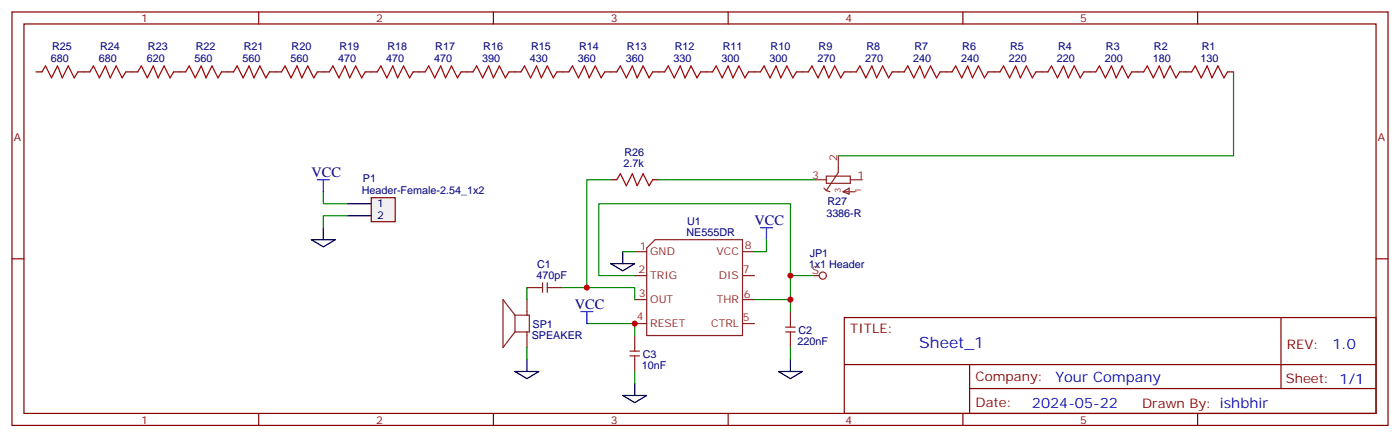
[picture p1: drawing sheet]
<svg xmlns="http://www.w3.org/2000/svg" width="412mm" height="129mm" viewBox="0 0 412 129" stroke-linecap="round" stroke-linejoin="round" font-family="sans-serif">
<g fill="none" stroke="#8c2424" stroke-width=".35">
<path d="M187 74.1h3.5M193 70.6h25.7v28.2h-28.2v-25.8zM218.7 74.1h3.5M151.7 92.8h4.2v4.9h-4.2M151.7 92.8v4.9M151.7 92.8l-3.5-4.6v14.1l3.5-4.6M155.2 84.7h4.6M155.2 88.2v4.6M155.2 97.7v4.6M159.8 83.3v2.8M161.2 83.3v2.8M161.2 84.7h4.6"/>
<path d="M187 81.1h3.5M187 88.2h3.5M187 95.2h3.5M187 98.8v4.6M218.7 81.1h3.5M218.7 88.2h3.5M218.7 95.2h3.5M231.4 97.7h2.8M231.4 96.3h2.8M232.8 91.7v4.6M232.8 97.7v4.6M239.9 81.1h1.4"/>
<path d="M185.6 104.8h2.8M185.6 103.4h2.8M187 104.8v4.6"/>
<circle cx="242.4" cy="81.1" r="1.06"/>
</g>
<path d="M179.9 77.6h7.1l-3.6 2.1zM183.4 74.1v3.5M151.7 109.4h7l-3.5 2.1zM155.2 105.8v3.6M183.4 116.4h7.1l-3.5 2.1zM187 112.9v3.5M229.3 109.4h7.1l-3.6 2.1zM232.8 105.8v3.6" fill="none" stroke="#000" stroke-width=".35"/>
<path d="M179.9 52.9h-7v31.8M183.4 74.1h3.6M225.8 70.6v3.5h-3.6M155.2 84.7v3.5M165.8 84.7h21.2v3.5M172.9 95.2h14.1v3.6M187 81.1h-10.6v-21.1h56.4v28.2h-10.6M232.8 88.2v3.5M232.8 81.1h7.1M155.2 102.3v3.5M187 109.4v3.5M232.8 102.3v3.5" fill="none" stroke="#008700" stroke-width=".35"/>
<path d="M224 67h3.5M225.8 67v3.6M171.1 91.7h3.5M172.9 91.7v3.5" fill="none" stroke="#00f" stroke-width=".35"/>
<g fill="none" stroke="#a10000" stroke-width=".35">
<path d="M12.3 21.2l1.1-1.8 1.8 3.5 1.7-3.5 1.4 3.5 1.8-3.5 1.8 3.5 1-1.7M26.5 21.2l1-1.8 1.8 3.5 1.7-3.5 1.5 3.5 1.7-3.5 1.8 3.5 1-1.7M40.6 21.2l1-1.8 1.8 3.5 1.8-3.5 1.4 3.5 1.7-3.5 1.8 3.5 1.1-1.7M54.7 21.2l1-1.8 1.8 3.5 1.8-3.5 1.4 3.5 1.7-3.5 1.8 3.5 1.1-1.7M68.8 21.2l1-1.8 1.8 3.5 1.8-3.5 1.4 3.5 1.8-3.5 1.7 3.5 1.1-1.7M82.9 21.2l1.1-1.8 1.7 3.5 1.8-3.5 1.4 3.5 1.8-3.5 1.7 3.5 1.1-1.7M97 21.2l1.1-1.8 1.7 3.5 1.8-3.5 1.4 3.5 1.8-3.5 1.7 3.5 1.1-1.7M111.1 21.2l1.1-1.8 1.7 3.5 1.8-3.5 1.4 3.5 1.8-3.5 1.7 3.5 1.1-1.7M125.2 21.2l1.1-1.8 1.8 3.5 1.7-3.5 1.4 3.5 1.8-3.5 1.8 3.5 1-1.7M139.3 21.2l1.1-1.8 1.8 3.5 1.7-3.5 1.4 3.5 1.8-3.5 1.8 3.5 1-1.7M153.5 21.2l1-1.8 1.8 3.5 1.7-3.5 1.5 3.5 1.7-3.5 1.8 3.5 1-1.7M167.6 21.2l1-1.8 1.8 3.5 1.8-3.5 1.4 3.5 1.7-3.5 1.8 3.5 1.1-1.7"/>
<path d="M181.7 21.2l1-1.8 1.8 3.5 1.8-3.5 1.4 3.5 1.7-3.5 1.8 3.5 1.1-1.7M195.8 21.2l1-1.8 1.8 3.5 1.8-3.5 1.4 3.5 1.8-3.5 1.7 3.5 1.1-1.7M209.9 21.2l1.1-1.8 1.7 3.5 1.8-3.5 1.4 3.5 1.8-3.5 1.7 3.5 1.1-1.7M224 21.2l1.1-1.8 1.7 3.5 1.8-3.5 1.4 3.5 1.8-3.5 1.7 3.5 1.1-1.7M238.1 21.2l1.1-1.8 1.7 3.5 1.8-3.5 1.4 3.5 1.8-3.5 1.7 3.5 1.1-1.7M252.2 21.2l1.1-1.8 1.8 3.5 1.7-3.5 1.4 3.5 1.8-3.5 1.8 3.5 1-1.7M266.3 21.2l1.1-1.8 1.8 3.5 1.7-3.5 1.4 3.5 1.8-3.5 1.8 3.5 1-1.7M280.5 21.2l1-1.8 1.8 3.5 1.7-3.5 1.5 3.5 1.7-3.5 1.8 3.5 1-1.7M294.6 21.2l1-1.8 1.8 3.5 1.8-3.5 1.4 3.5 1.7-3.5 1.8 3.5 1.1-1.7M308.7 21.2l1-1.8 1.8 3.5 1.8-3.5 1.4 3.5 1.7-3.5 1.8 3.5 1.1-1.7M322.8 21.2l1-1.8 1.8 3.5 1.8-3.5 1.4 3.5 1.8-3.5 1.7 3.5 1.1-1.7M336.9 21.2l1.1-1.8 1.7 3.5 1.8-3.5 1.4 3.5 1.8-3.5 1.7 3.5 1.1-1.7"/>
<path d="M351 21.2l1.1-1.8 1.7 3.5 1.8-3.5 1.4 3.5 1.8-3.5 1.7 3.5 1.1-1.7M181.7 52.9l1-1.7 1.8 3.5 1.8-3.5 1.4 3.5 1.7-3.5 1.8 3.5 1.1-1.8"/>
</g>
<g fill="none" stroke="#870000" stroke-width=".35">
<path d="M10.6 21.2h1.7M22.9 21.2h3.6M37 21.2h3.6M51.2 21.2h3.5M65.3 21.2h3.5M79.4 21.2h3.5M93.5 21.2h3.5M107.6 21.2h3.5M121.7 21.2h3.5M135.8 21.2h3.5M149.9 21.2h3.6M164 21.2h3.6"/>
<path d="M178.2 21.2h3.5M192.3 21.2h3.5M206.4 21.2h3.5M220.5 21.2h3.5M234.6 21.2h3.5M248.7 21.2h3.5M262.8 21.2h3.5M276.9 21.2h3.6M291 21.2h3.6M305.2 21.2h3.5M319.3 21.2h3.5M333.4 21.2h3.5"/>
<path d="M347.5 21.2h3.5M361.6 21.2h1.8M179.9 52.9h1.8M192.3 52.9h1.7"/>
</g>
<path d="M109.4 58.2h7v7.1h-7z" fill="#f0f0f0" stroke="#870000" stroke-width=".35"/>
<path d="M102.3 60h7.1M91.7 70.6h7.1l-3.6 2.1zM95.2 67v3.6M102.3 63.5h7.1" fill="none" stroke="#000" stroke-width=".35"/>
<path d="M93.5 52.9h3.5M95.2 52.9v3.5" fill="none" stroke="#00f" stroke-width=".35"/>
<path d="M363.4 21.2v24.7h-116.5M95.2 56.4v3.6h7.1M194 52.9h45.9M102.3 63.5h-7.1v3.5" fill="none" stroke="#008700" stroke-width=".35"/>
<path d="M239.9 52.9h3.5M242.7 55.4l.7 .7M243.4 51.9h7.1v2.1h-7.1zM243.4 56.1l1.1 .3M246.9 45.9v4.9l-3.5 5.3M248.4 56.4h3.5M248.4 56.4l1.7-1v1.7zM250.5 52.9h3.5" fill="none" stroke="#8c2424" stroke-width=".35"/>
<g fill="none" stroke="#870000" stroke-width=".35">
<path d="M3.5 3.5h405.4v121.7h-405.4zM7.1 7.1h398.2v114.6h-398.2zM76.2 3.5v3.6M145.3 3.5v3.6M214.5 3.5v3.6M283.6 3.5v3.6M352.8 3.5v3.6M3.5 76.2h3.6M405.3 76.2h3.6M248.7 93.5h156.6v28.2h-156.6zM377.3 93.5v20.9M248.7 107.3h156.5"/>
<path d="M285.6 114.4h119.6M285.6 107.3v14.1M76.2 121.7v3.5M145.3 121.7v3.5M214.5 121.7v3.5M283.6 121.7v3.5M352.8 121.7v3.5"/>
</g>
<g fill="#c00">
<circle cx="187" cy="95.2" r=".88"/>
<circle cx="232.8" cy="88.2" r=".88"/>
<circle cx="232.8" cy="81.1" r=".88"/>
<circle cx="172.9" cy="84.7" r=".88"/>
</g>
<text font-size="4.6" fill="#00f" x="270.8" y="102.5">Sheet_1</text>
<g font-size="4.2" fill="#000080">
<text x="91.7" y="52.2">VCC</text>
<text x="222.2" y="66.3">VCC</text>
<text x="169.3" y="91">VCC</text>
</g>
<g font-size="4.2" fill="#00f">
<text x="392.5" y="102.7">1.0</text>
<text x="310.9" y="112.3">Your Company</text>
<text x="304" y="120.1">2024-05-22</text>
</g>
<g font-size="3.9" fill="#800">
<text x="250.5" y="98.1">TITLE:</text>
<text x="379.1" y="102.7">REV:</text>
<text x="287.4" y="112.3">Company:</text>
<text x="378.7" y="112.9">Sheet: 1/1</text>
<text x="287.4" y="119.9">Date:</text>
<text x="336.4" y="120">Drawn By: ishbhir</text>
</g>
<g font-size="3.2" fill="#800">
<text x="41.6" y="6.5">1</text>
<text x="110.8" y="6.5">2</text>
<text x="179.9" y="6.5">3</text>
<text x="249.1" y="6.5">4</text>
<text x="318.2" y="6.5">5</text>
<text x="4.1" y="41.6">A</text>
<text x="405.9" y="41.6">A</text>
<text x="41.6" y="124.7">1</text>
<text x="110.8" y="124.7">2</text>
<text x="179.9" y="124.7">3</text>
<text x="249.1" y="124.7">4</text>
<text x="318.2" y="124.7">5</text>
</g>
<g font-size="3.2" fill="#000080">
<text x="15.3" y="14.8">R25</text>
<text x="29.5" y="14.8">R24</text>
<text x="43.6" y="14.8">R23</text>
<text x="57.7" y="14.8">R22</text>
<text x="71.8" y="14.8">R21</text>
<text x="85.9" y="14.8">R20</text>
<text x="100" y="14.8">R19</text>
<text x="114.1" y="14.8">R18</text>
<text x="128.2" y="14.8">R17</text>
<text x="142.3" y="14.8">R16</text>
<text x="156.5" y="14.8">R15</text>
<text x="170.6" y="14.8">R14</text>
<text x="184.7" y="14.8">R13</text>
<text x="198.8" y="14.8">R12</text>
<text x="212.9" y="14.8">R11</text>
<text x="227" y="14.8">R10</text>
<text x="241.1" y="14.8">R9</text>
<text x="255.2" y="14.8">R8</text>
<text x="269.3" y="14.8">R7</text>
<text x="283.5" y="14.8">R6</text>
<text x="297.6" y="14.8">R5</text>
<text x="311.7" y="14.8">R4</text>
<text x="325.8" y="14.8">R3</text>
<text x="339.9" y="14.8">R2</text>
<text x="354" y="14.8">R1</text>
<text x="15" y="18.3">680</text>
<text x="29.1" y="18.3">680</text>
<text x="43.2" y="18.3">620</text>
<text x="57.3" y="18.3">560</text>
<text x="71.4" y="18.3">560</text>
<text x="85.5" y="18.3">560</text>
<text x="99.7" y="18.3">470</text>
<text x="113.8" y="18.3">470</text>
<text x="127.9" y="18.3">470</text>
<text x="142" y="18.3">390</text>
<text x="156.1" y="18.3">430</text>
<text x="170.2" y="18.3">360</text>
<text x="184.3" y="18.3">360</text>
<text x="198.4" y="18.3">330</text>
<text x="212.5" y="18.3">300</text>
<text x="226.7" y="18.3">300</text>
<text x="240.8" y="18.3">270</text>
<text x="254.9" y="18.3">270</text>
<text x="269" y="18.3">240</text>
<text x="283.1" y="18.3">240</text>
<text x="297.2" y="18.3">220</text>
<text x="311.3" y="18.3">220</text>
<text x="325.4" y="18.3">200</text>
<text x="339.5" y="18.3">180</text>
<text x="353.7" y="18.3">130</text>
<text x="183.9" y="46">R26</text>
<text x="106.9" y="53.6">P1</text>
<text x="183.7" y="49.2">2.7k</text>
<text x="106.5" y="57.1">Header-Female-2.54_1x2</text>
<text x="243.4" y="63.9">3386-R</text>
<text x="243.8" y="60.3">R27</text>
<text x="202.2" y="69.5">NE555DR</text>
<text x="202.4" y="66.3">U1</text>
<text x="238.5" y="75.6">JP1</text>
<text x="158" y="82.2">470pF</text>
<text x="158.2" y="79">C1</text>
<text x="238.2" y="79">1x1 Header</text>
<text x="156.6" y="99.7">SPEAKER</text>
<text x="156.9" y="96.5">SP1</text>
<text x="234.9" y="101.5">220nF</text>
<text x="235.2" y="98.3">C2</text>
<text x="189.3" y="105.3">C3</text>
<text x="189.1" y="108.6">10nF</text>
</g>
<g font-size="3.2" fill="#8d2323">
<text x="246.6" y="47.3" transform="rotate(-90 246.6 47.3)">2</text>
<text x="239.3" y="52.6">3</text>
<text x="252.6" y="52.6">1</text>
<text x="188.5" y="73.7">1</text>
<text x="191.6" y="75.1">GND</text>
<text x="211.1" y="75.1">VCC</text>
<text x="219.4" y="73.4">8</text>
<text x="188.1" y="80.5">2</text>
<text x="191.6" y="82.2">TRIG</text>
<text x="211.7" y="82.2">DIS</text>
<text x="218.9" y="80.5">7</text>
<text x="239.1" y="80.8">S</text>
<text x="188.2" y="87.4">3</text>
<text x="191.6" y="89.3">OUT</text>
<text x="211.1" y="89.3">THR</text>
<text x="219.1" y="87.8">6</text>
<text x="187.6" y="94.3">4</text>
<text x="218.9" y="94.5">5</text>
<text x="191.6" y="96.3">RESET</text>
<text x="209.5" y="96.3">CTRL</text>
</g>
<g font-size="3.2">
<text x="111.1" y="61">1</text>
<text x="111.1" y="64.6">2</text>
</g>
<g font-size="2.5" fill="#8d2323">
<text x="247.6" y="56.7" transform="rotate(-90 247.6 56.7)">3</text>
<text x="253.6" y="56.7" transform="rotate(-90 253.6 56.7)">1</text>
</g>
</svg>
